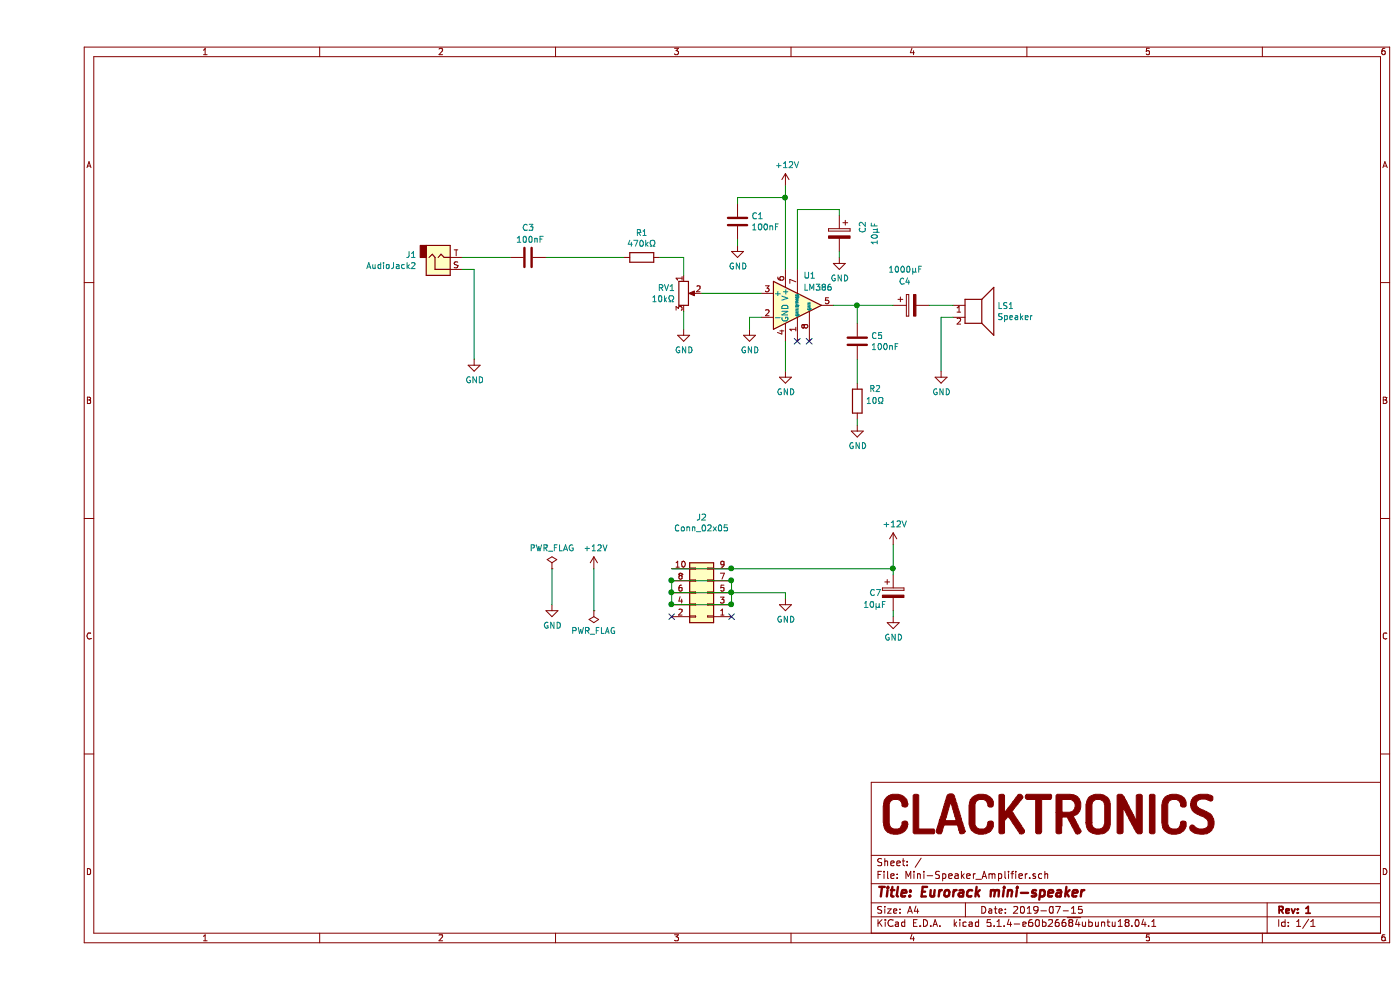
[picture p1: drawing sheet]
EESchema Schematic File Version 4
LIBS:Mini-Speaker_Amplifier-cache
EELAYER 30 0
EELAYER END
$Descr A4 11693 8268
encoding utf-8
Sheet 1 1
Title "Eurorack mini-speaker"
Date "2019-07-15"
Rev "1"
Comp ""
Comment1 ""
Comment2 ""
Comment3 ""
Comment4 ""
$EndDescr
Wire Wire Line
	5300 5050 5800 5050
Wire Wire Line
	5300 4950 5300 5050
Wire Wire Line
	5300 4850 5300 4950
Connection ~ 5300 4950
Wire Wire Line
	5300 4950 5800 4950
Wire Wire Line
	5300 4850 5800 4850
Wire Wire Line
	5800 4850 5800 4950
Connection ~ 5800 4950
Wire Wire Line
	5800 4950 5800 5050
$Comp
L Amplifier_Audio:LM386 U1
U 1 1
P 6350 2550
F 0 "U1" H 6400 2800 50  0000 L CNN
F 1 "LM386" H 6400 2700 50  0000 L CNN
F 2 "Clacktronics:DIP-8_W7.62mm" H 6450 2650 50  0001 C CNN
F 3 "http://www.ti.com/lit/ds/symlink/lm386.pdf" H 6550 2750 50  0001 C CNN
	1    6350 2550
	1    0    0    -1  
$EndComp
$Comp
L Device:R_POT RV1
U 1 1
P 5400 2450
F 0 "RV1" H 5330 2496 50  0000 R CNN
F 1 "10kΩ" H 5330 2405 50  0000 R CNN
F 2 "Clacktronics:POT_TH_Alps_RK09K_Single_Vertical" H 5400 2450 50  0001 C CNN
F 3 "~" H 5400 2450 50  0001 C CNN
	1    5400 2450
	1    0    0    -1  
$EndComp
$Comp
L power:GND #PWR05
U 1 1
P 5400 2750
F 0 "#PWR05" H 5400 2500 50  0001 C CNN
F 1 "GND" H 5405 2577 50  0000 C CNN
F 2 "" H 5400 2750 50  0001 C CNN
F 3 "" H 5400 2750 50  0001 C CNN
	1    5400 2750
	1    0    0    -1  
$EndComp
Wire Wire Line
	5400 2600 5400 2750
$Comp
L Device:R R1
U 1 1
P 5050 2150
F 0 "R1" V 4843 2150 50  0000 C CNN
F 1 "470kΩ" V 4934 2150 50  0000 C CNN
F 2 "Clacktronics:R_TH_Axial_250mw_P10.16mm_Horizontal" V 4980 2150 50  0001 C CNN
F 3 "~" H 5050 2150 50  0001 C CNN
	1    5050 2150
	0    1    1    0   
$EndComp
Wire Wire Line
	5200 2150 5400 2150
Wire Wire Line
	5400 2150 5400 2300
$Comp
L power:GND #PWR06
U 1 1
P 5950 2750
F 0 "#PWR06" H 5950 2500 50  0001 C CNN
F 1 "GND" H 5955 2577 50  0000 C CNN
F 2 "" H 5950 2750 50  0001 C CNN
F 3 "" H 5950 2750 50  0001 C CNN
	1    5950 2750
	1    0    0    -1  
$EndComp
Wire Wire Line
	6050 2650 5950 2650
$Comp
L power:+12V #PWR01
U 1 1
P 6250 1550
F 0 "#PWR01" H 6250 1400 50  0001 C CNN
F 1 "+12V" H 6265 1723 50  0000 C CNN
F 2 "" H 6250 1550 50  0001 C CNN
F 3 "" H 6250 1550 50  0001 C CNN
	1    6250 1550
	1    0    0    -1  
$EndComp
NoConn ~ 5300 5150
NoConn ~ 5800 5150
$Comp
L Device:CP C4
U 1 1
P 7300 2550
F 0 "C4" V 7100 2550 50  0000 L CNN
F 1 "1000μF" V 7000 2450 50  0000 L CNN
F 2 "Clacktronics:C_TH_Elec_10mm_P5mm" H 7338 2400 50  0001 C CNN
F 3 "~" H 7300 2550 50  0001 C CNN
	1    7300 2550
	0    -1   1    0   
$EndComp
Wire Wire Line
	6650 2550 6850 2550
$Comp
L power:GND #PWR07
U 1 1
P 6850 3550
F 0 "#PWR07" H 6850 3300 50  0001 C CNN
F 1 "GND" H 6855 3377 50  0000 C CNN
F 2 "" H 6850 3550 50  0001 C CNN
F 3 "" H 6850 3550 50  0001 C CNN
	1    6850 3550
	1    0    0    -1  
$EndComp
Connection ~ 6850 2550
Wire Wire Line
	6850 2550 7150 2550
$Comp
L Device:Speaker LS1
U 1 1
P 7850 2550
F 0 "LS1" H 8020 2546 50  0000 L CNN
F 1 "Speaker" H 8020 2455 50  0000 L CNN
F 2 "Clacktronics:Conn_speaker_pads" H 7850 2350 50  0001 C CNN
F 3 "~" H 7840 2500 50  0001 C CNN
	1    7850 2550
	1    0    0    -1  
$EndComp
Wire Wire Line
	7450 2550 7650 2550
$Comp
L power:GND #PWR08
U 1 1
P 7550 3100
F 0 "#PWR08" H 7550 2850 50  0001 C CNN
F 1 "GND" H 7555 2927 50  0000 C CNN
F 2 "" H 7550 3100 50  0001 C CNN
F 3 "" H 7550 3100 50  0001 C CNN
	1    7550 3100
	1    0    0    -1  
$EndComp
Wire Wire Line
	7550 2650 7650 2650
$Comp
L power:GND #PWR02
U 1 1
P 5850 2050
F 0 "#PWR02" H 5850 1800 50  0001 C CNN
F 1 "GND" H 5855 1877 50  0000 C CNN
F 2 "" H 5850 2050 50  0001 C CNN
F 3 "" H 5850 2050 50  0001 C CNN
	1    5850 2050
	1    0    0    -1  
$EndComp
Wire Wire Line
	5850 1700 5850 1650
Wire Wire Line
	5850 1650 6250 1650
Wire Wire Line
	6250 1650 6250 2250
Wire Wire Line
	6250 1550 6250 1650
Connection ~ 6250 1650
Wire Wire Line
	5850 2000 5850 2050
$Comp
L power:GND #PWR012
U 1 1
P 6250 5000
F 0 "#PWR012" H 6250 4750 50  0001 C CNN
F 1 "GND" H 6255 4827 50  0000 C CNN
F 2 "" H 6250 5000 50  0001 C CNN
F 3 "" H 6250 5000 50  0001 C CNN
	1    6250 5000
	1    0    0    -1  
$EndComp
Wire Wire Line
	6250 4950 6250 5000
Wire Wire Line
	5800 4950 6250 4950
$Comp
L power:+12V #PWR011
U 1 1
P 7150 4550
F 0 "#PWR011" H 7150 4400 50  0001 C CNN
F 1 "+12V" H 7165 4723 50  0000 C CNN
F 2 "" H 7150 4550 50  0001 C CNN
F 3 "" H 7150 4550 50  0001 C CNN
	1    7150 4550
	1    0    0    -1  
$EndComp
$Comp
L Device:CP C7
U 1 1
P 7150 4950
F 0 "C7" H 6950 4950 50  0000 L CNN
F 1 "10μF" H 6900 4850 50  0000 L CNN
F 2 "Clacktronics:C_TH_Elec_5mm_P2mm" H 7188 4800 50  0001 C CNN
F 3 "~" H 7150 4950 50  0001 C CNN
	1    7150 4950
	1    0    0    -1  
$EndComp
$Comp
L power:GND #PWR013
U 1 1
P 7150 5150
F 0 "#PWR013" H 7150 4900 50  0001 C CNN
F 1 "GND" H 7155 4977 50  0000 C CNN
F 2 "" H 7150 5150 50  0001 C CNN
F 3 "" H 7150 5150 50  0001 C CNN
	1    7150 5150
	1    0    0    -1  
$EndComp
Wire Wire Line
	7150 5100 7150 5150
$Comp
L power:GND #PWR03
U 1 1
P 6700 2150
F 0 "#PWR03" H 6700 1900 50  0001 C CNN
F 1 "GND" H 6705 1977 50  0000 C CNN
F 2 "" H 6700 2150 50  0001 C CNN
F 3 "" H 6700 2150 50  0001 C CNN
	1    6700 2150
	1    0    0    -1  
$EndComp
Wire Wire Line
	6350 2250 6350 1750
Wire Wire Line
	6350 1750 6700 1750
$Comp
L power:GND #PWR04
U 1 1
P 3650 3000
F 0 "#PWR04" H 3650 2750 50  0001 C CNN
F 1 "GND" H 3655 2827 50  0000 C CNN
F 2 "" H 3650 3000 50  0001 C CNN
F 3 "" H 3650 3000 50  0001 C CNN
	1    3650 3000
	1    0    0    -1  
$EndComp
Wire Wire Line
	6250 2850 6250 3100
$Comp
L Connector:AudioJack2 J1
U 1 1
P 3350 2150
F 0 "J1" H 3170 2133 50  0000 R CNN
F 1 "AudioJack2" H 3170 2224 50  0000 R CNN
F 2 "Clacktronics:PJ398SM" H 3350 2150 50  0001 C CNN
F 3 "~" H 3350 2150 50  0001 C CNN
	1    3350 2150
	1    0    0    1   
$EndComp
Wire Wire Line
	3550 2250 3650 2250
Wire Wire Line
	3650 2250 3650 3000
$Comp
L power:GND #PWR0101
U 1 1
P 6250 3100
F 0 "#PWR0101" H 6250 2850 50  0001 C CNN
F 1 "GND" H 6255 2927 50  0000 C CNN
F 2 "" H 6250 3100 50  0001 C CNN
F 3 "" H 6250 3100 50  0001 C CNN
	1    6250 3100
	1    0    0    -1  
$EndComp
Wire Wire Line
	5300 4750 5800 4750
Connection ~ 5800 4750
Connection ~ 5300 4850
Connection ~ 5800 4850
Connection ~ 5300 5050
Connection ~ 5800 5050
$Comp
L Connector_Generic:Conn_02x05_Odd_Even J2
U 1 1
P 5600 4950
F 0 "J2" H 5650 4325 50  0000 C CNN
F 1 "Conn_02x05" H 5650 4416 50  0000 C CNN
F 2 "Connector_IDC:IDC-Header_2x05_P2.54mm_Vertical" H 5600 4950 50  0001 C CNN
F 3 "~" H 5600 4950 50  0001 C CNN
	1    5600 4950
	-1   0    0    1   
$EndComp
Wire Wire Line
	7550 2650 7550 3100
Wire Wire Line
	5950 2650 5950 2750
Wire Wire Line
	6700 1750 6700 1800
Wire Wire Line
	6700 2100 6700 2150
Wire Wire Line
	4250 2150 4900 2150
Wire Wire Line
	3950 2150 3550 2150
Wire Wire Line
	5550 2450 6050 2450
$Comp
L Device:C C5
U 1 1
P 6850 2850
F 0 "C5" H 6965 2896 50  0000 L CNN
F 1 "100nF" H 6965 2805 50  0000 L CNN
F 2 "Clacktronics:C_TH_Disc_P5.00mm" H 6888 2700 50  0001 C CNN
F 3 "~" H 6850 2850 50  0001 C CNN
	1    6850 2850
	1    0    0    -1  
$EndComp
Wire Wire Line
	6850 2550 6850 2700
$Comp
L Device:R R2
U 1 1
P 6850 3350
F 0 "R2" H 6700 3250 50  0000 C CNN
F 1 "10Ω" H 6700 3350 50  0000 C CNN
F 2 "Clacktronics:R_TH_Axial_250mw_P10.16mm_Horizontal" V 6780 3350 50  0001 C CNN
F 3 "~" H 6850 3350 50  0001 C CNN
	1    6850 3350
	-1   0    0    1   
$EndComp
Wire Wire Line
	6850 3000 6850 3200
Wire Wire Line
	6850 3500 6850 3550
$Comp
L Device:C C3
U 1 1
P 4100 2150
F 0 "C3" V 3850 2100 50  0000 L CNN
F 1 "100nF" V 3950 2050 50  0000 L CNN
F 2 "Clacktronics:C_TH_Disc_P5.00mm" H 4138 2000 50  0001 C CNN
F 3 "~" H 4100 2150 50  0001 C CNN
	1    4100 2150
	0    1    1    0   
$EndComp
$Comp
L Device:CP C2
U 1 1
P 6700 1950
F 0 "C2" V 6500 1950 50  0000 L CNN
F 1 "10μF" V 6400 1850 50  0000 L CNN
F 2 "Clacktronics:C_TH_Elec_5mm_P2mm" H 6738 1800 50  0001 C CNN
F 3 "~" H 6700 1950 50  0001 C CNN
	1    6700 1950
	-1   0    0    -1  
$EndComp
$Comp
L Device:C C1
U 1 1
P 5850 1850
F 0 "C1" H 5965 1896 50  0000 L CNN
F 1 "100nF" H 5965 1805 50  0000 L CNN
F 2 "Clacktronics:C_TH_Disc_P5.00mm" H 5888 1700 50  0001 C CNN
F 3 "~" H 5850 1850 50  0001 C CNN
	1    5850 1850
	1    0    0    -1  
$EndComp
Wire Wire Line
	7150 4550 7150 4750
Connection ~ 7150 4750
Wire Wire Line
	7150 4750 7150 4800
Wire Wire Line
	5800 4750 7150 4750
$Comp
L clacktronics_schematic_logo:LOGO #G1
U 1 1
P 8450 6800
F 0 "#G1" H 8450 6443 60  0001 C CNN
F 1 "LOGO" H 8450 7157 60  0001 C CNN
F 2 "" H 8450 6800 50  0001 C CNN
F 3 "" H 8450 6800 50  0001 C CNN
	1    8450 6800
	1    0    0    -1  
$EndComp
NoConn ~ 6350 2850
NoConn ~ 6450 2850
Wire Wire Line
	4300 4750 4300 5050
Wire Wire Line
	4650 5100 4650 4750
$Comp
L power:PWR_FLAG #FLG02
U 1 1
P 4650 5100
F 0 "#FLG02" H 4650 5175 50  0001 C CNN
F 1 "PWR_FLAG" H 4650 5273 50  0000 C CNN
F 2 "" H 4650 5100 50  0001 C CNN
F 3 "~" H 4650 5100 50  0001 C CNN
	1    4650 5100
	-1   0    0    1   
$EndComp
$Comp
L power:PWR_FLAG #FLG01
U 1 1
P 4300 4750
F 0 "#FLG01" H 4300 4825 50  0001 C CNN
F 1 "PWR_FLAG" H 4300 4924 50  0000 C CNN
F 2 "" H 4300 4750 50  0001 C CNN
F 3 "~" H 4300 4750 50  0001 C CNN
	1    4300 4750
	1    0    0    -1  
$EndComp
$Comp
L power:+12V #PWR09
U 1 1
P 4650 4750
F 0 "#PWR09" H 4650 4600 50  0001 C CNN
F 1 "+12V" H 4665 4923 50  0000 C CNN
F 2 "" H 4650 4750 50  0001 C CNN
F 3 "" H 4650 4750 50  0001 C CNN
	1    4650 4750
	1    0    0    -1  
$EndComp
$Comp
L power:GND #PWR010
U 1 1
P 4300 5050
F 0 "#PWR010" H 4300 4800 50  0001 C CNN
F 1 "GND" H 4305 4877 50  0000 C CNN
F 2 "" H 4300 5050 50  0001 C CNN
F 3 "" H 4300 5050 50  0001 C CNN
	1    4300 5050
	1    0    0    -1  
$EndComp
$EndSCHEMATC
